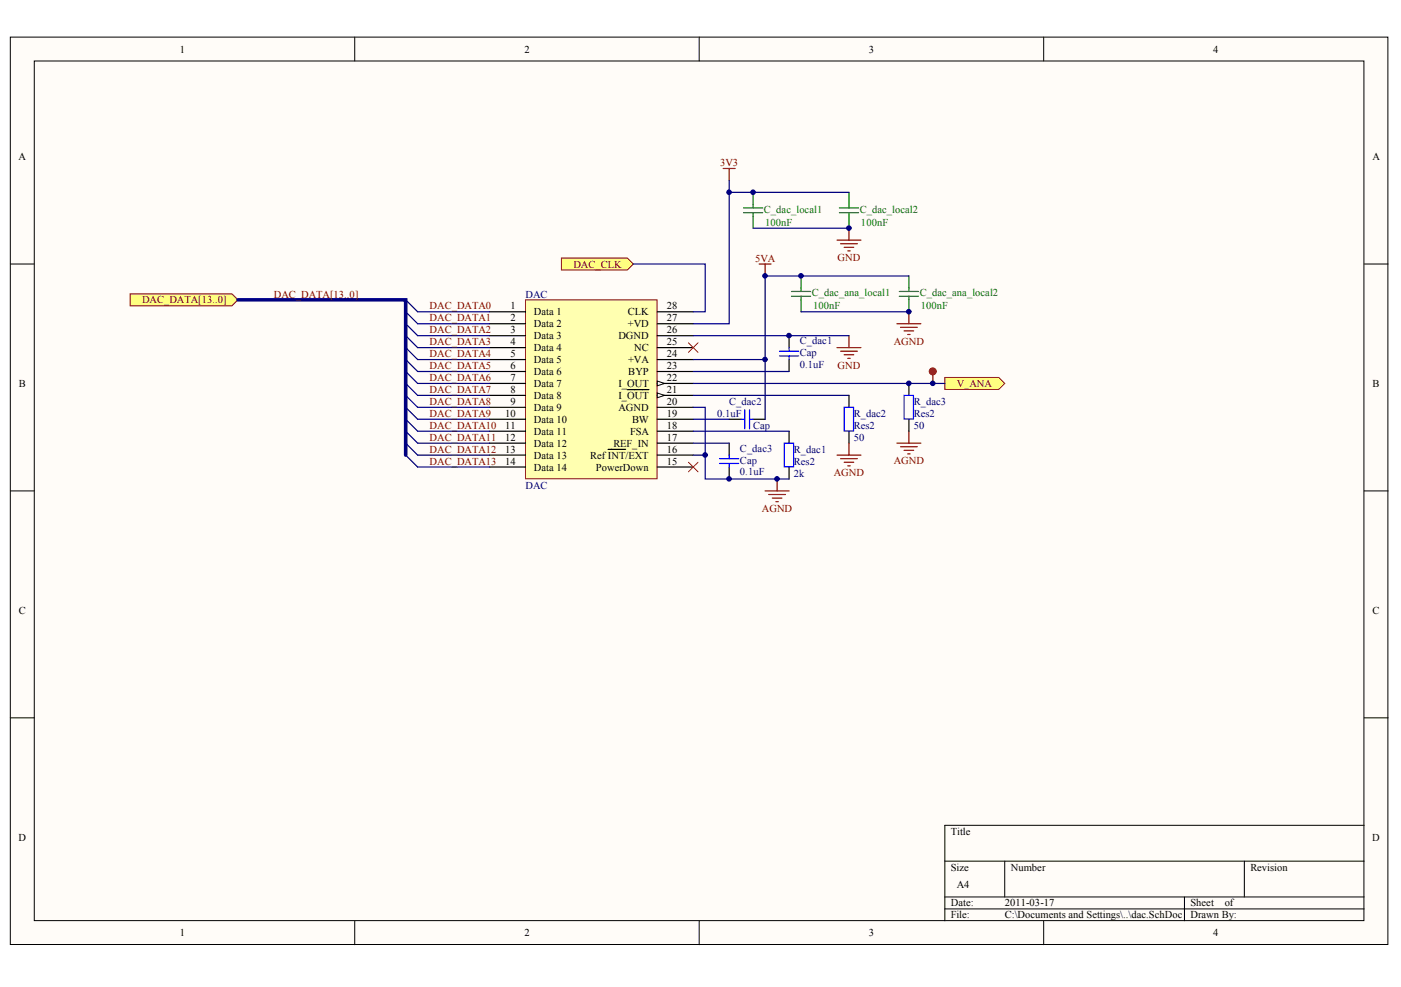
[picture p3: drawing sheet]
<svg xmlns="http://www.w3.org/2000/svg" width="287mm" height="202mm" viewBox="0 0 287 202" stroke-linecap="round" stroke-linejoin="round" font-family="sans-serif">
<g fill="#fffcf8" stroke="#000" stroke-width=".2">
<path d="M2.1 7.6h282v185.8h-282z"/>
<path d="M7 12.5h272.2v176h-272.2z"/>
</g>
<g fill="none" stroke="#000" stroke-width=".2">
<path d="M72.6 7.6v4.9M143.1 7.6v4.9M213.7 7.6v4.9M2.1 54.1h4.9M279.3 54.1h4.9M2.1 100.5h4.9M279.3 100.5h4.9M2.1 147h4.9M279.3 147h4.9M193.4 176.4h85.9M205.7 176.4v7.3M254.7 176.4v7.3"/>
<path d="M279.3 169h-85.9v19.6M72.6 188.6v4.9M143.1 188.6v4.9M193.4 183.7h85.9M193.4 186.2h85.9M213.7 188.6v4.9M242.5 183.7v4.9"/>
</g>
<path d="M26.6 60.2h20.9l1.2 1.2-1.2 1.2h-20.9z" fill-rule="evenodd" fill="#ffff80" stroke="#800000" stroke-width=".2"/>
<path d="M48.7 61.4h34.4v31.8" fill="none" stroke="#000080" stroke-width=".74"/>
<path d="M107.6 61.4h26.9v36.6h-26.9z" fill="#ffffb0" stroke="#800000" stroke-width=".2"/>
<g fill="none" stroke="#000" stroke-width=".25">
<path d="M100.2 63.9h7.4M100.2 66.3h7.4M100.2 68.7h7.4M100.2 71.2h7.4M100.2 73.6h7.4M100.2 76.1h7.4M100.2 78.5h7.4M100.2 81h7.4M100.2 83.4h7.4M100.2 85.9h7.4M100.2 88.3h7.4M100.2 90.8h7.4"/>
<path d="M100.2 93.2h7.4M100.2 95.7h7.4M124.5 92h3.6M134.6 81h7.3M134.6 83.4h7.3M134.6 85.9h7.3M134.6 88.3h7.3M134.6 90.8h7.3M134.6 93.2h7.3M134.6 95.7h7.3"/>
</g>
<path d="M134.6 80.5l1.4 .5-1.4 .5z" fill="#fffcf8" stroke="#000" stroke-width=".2"/>
<path d="M128.4 79.8h4.4M134.6 78.5h7.3" fill="none" stroke="#000" stroke-width=".25"/>
<path d="M134.6 78l1.4 .5-1.4 .5z" fill="#fffcf8" stroke="#000" stroke-width=".2"/>
<path d="M134.6 76.1h7.3M134.6 73.6h7.3M134.6 71.2h7.3M134.6 68.7h7.3M134.6 66.3h7.3M134.6 63.9h7.3" fill="none" stroke="#000" stroke-width=".25"/>
<g fill="none" stroke="#000080" stroke-width=".25">
<path d="M83.1 61.4l2.4 2.5h14.7M83.1 63.9l2.4 2.4h14.7M83.1 66.3l2.4 2.4h14.7M83.1 68.7l2.4 2.5h14.7M83.1 71.2l2.4 2.4h14.7M83.1 73.6l2.4 2.5h14.7M83.1 76.1l2.4 2.4h14.7M83.1 78.5l2.4 2.5h14.7M83.1 81l2.4 2.4h14.7M83.1 83.4l2.4 2.5h14.7M83.1 85.9l2.4 2.4h14.7M83.1 88.3l2.4 2.5h14.7"/>
<path d="M83.1 90.8l2.4 2.4h14.7M83.1 93.2l2.4 2.5h14.7"/>
</g>
<path d="M140.9 94.7l2 1.9M142.9 94.7l-2 1.9" fill="none" stroke="#f00" stroke-width=".2"/>
<path d="M114.9 52.8h13.5l1.3 1.3-1.3 1.2h-13.5z" fill-rule="evenodd" fill="#ffff80" stroke="#800000" stroke-width=".2"/>
<path d="M129.7 54.1h14.7v9.8h-2.5M141.9 68.7h31.9M141.9 81h31.9" fill="none" stroke="#000080" stroke-width=".25"/>
<g fill="none" stroke="#800000" stroke-width=".25">
<path d="M171.3 71.2h5M172.1 71.9h3.4M172.8 72.7h2M173.6 73.4h.4M173.8 68.7v2.5M171.3 93.2h5M172.1 93.9h3.4M172.8 94.7h2M173.6 95.4h.4M173.8 90.8v2.4M183.6 90.8h4.9M184.3 91.5h3.5"/>
<path d="M185.1 92.2h1.9M185.8 93h.5M186.1 88.3v2.5"/>
</g>
<path d="M140.9 70.2l2 2M142.9 70.2l-2 2" fill="none" stroke="#f00" stroke-width=".2"/>
<path d="M161.5 68.7v2.5M161.5 73.6v2.5M186.1 78.5v2.5M173.8 81v2.4M173.8 88.3v2.5M186.1 85.9v2.4" fill="none" stroke="#000" stroke-width=".25"/>
<path d="M159.6 72.9h3.9M159.6 71.9h3.9M161.5 71.2v.7M161.5 72.9v.7M172.8 83.4h1.9v4.9h-1.9zM185.1 81h1.9v4.8h-1.9z" fill="none" stroke="#00f" stroke-width=".25"/>
<path d="M193.4 77.3h11.1l1.2 1.2-1.2 1.3h-11.1z" fill-rule="evenodd" fill="#ffff80" stroke="#800000" stroke-width=".2"/>
<g fill="none" stroke="#000080" stroke-width=".25">
<path d="M149.3 37v29.3h-7.4M149.3 39.4h24.5M154.2 46.7h19.6M186.1 56.5h-29.5v17.1h-14.7M141.9 78.5h51.5M141.9 76.1h19.6M156.6 73.6v12.3M164 63.9h22.1M141.9 93.2h2.5v4.9h17.1M141.9 83.4h2.5v9.8M141.9 85.9h7.4M141.9 88.3h19.6"/>
<path d="M141.9 90.8h7.4"/>
</g>
<path d="M149.3 85.9h2.4M149.3 90.8v2.4M149.3 95.7v2.4M154.2 85.9h2.4M161.5 88.3v2.5M161.5 95.7v2.4" fill="none" stroke="#000" stroke-width=".25"/>
<path d="M147.3 94.9h3.9M147.3 93.9h3.9M149.3 93.2v.7M149.3 94.9v.8M151.7 85.9h.8M152.5 83.9v3.9M153.4 83.9v3.9M153.4 85.9h.8M160.6 90.8h1.9v4.8h-1.9z" fill="none" stroke="#00f" stroke-width=".25"/>
<g fill="none" stroke="#800000" stroke-width=".25">
<path d="M148 34.5h2.5M149.3 34.5v2.5M155.4 54.1h2.5M156.6 54.1v2.4M171.3 49.2h5M172.1 49.9h3.4M172.8 50.6h2M173.6 51.4h.4M173.8 46.7v2.5M183.6 66.3h4.9M184.3 67h3.5M185.1 67.8h1.9"/>
<path d="M185.8 68.5h.5M186.1 63.9v2.4M191 76.1v2.4M159.1 98.1v2.4M156.6 100.5h4.9M157.4 101.3h3.4M158.1 102h2M158.8 102.7h.5"/>
</g>
<circle cx="190.9" cy="76.1" r=".71" fill="#800000" stroke="#800000" stroke-width=".2"/>
<g fill="none" stroke="#008000" stroke-width=".25">
<path d="M154.2 39.4v3.2M173.8 39.4v3.2M152.2 42.6h3.9M152.2 43.6h3.9M154.2 43.6v3.1M162 59.7h4M164 56.5v3.2M171.8 42.6h4M171.8 43.6h4M173.8 43.6v3.1M184.1 59.7h3.9M186.1 56.5v3.2"/>
<path d="M162 60.7h4M164 60.7v3.2M184.1 60.7h3.9M186.1 60.7v3.2"/>
</g>
<g fill="#000080" stroke="#000080" stroke-width=".2">
<circle cx="144.3" cy="93.2" r=".47"/>
<circle cx="149.2" cy="98.1" r=".47"/>
<circle cx="149.2" cy="39.4" r=".47"/>
<circle cx="154.2" cy="39.4" r=".47"/>
<circle cx="156.6" cy="73.6" r=".47"/>
<circle cx="156.6" cy="56.5" r=".47"/>
<circle cx="159.1" cy="98.1" r=".47"/>
<circle cx="161.5" cy="68.7" r=".47"/>
<circle cx="164" cy="56.5" r=".47"/>
<circle cx="173.8" cy="46.7" r=".47"/>
<circle cx="186" cy="78.5" r=".47"/>
<circle cx="186" cy="63.8" r=".47"/>
<circle cx="190.9" cy="78.5" r=".47"/>
</g>
<g font-size="2.2">
<text x="36.8" y="10.8">1</text>
<text x="107.4" y="10.8">2</text>
<text x="177.9" y="10.8">3</text>
<text x="248.4" y="10.8">4</text>
<text x="3.8" y="32.8">A</text>
<text x="281" y="32.8">A</text>
<text x="104.5" y="63.4">1</text>
<text x="104.5" y="65.8">2</text>
<text x="109.3" y="64.6">Data 1</text>
<text x="128.5" y="64.6">CLK</text>
<text x="136.5" y="65.8">27</text>
<text x="136.5" y="63.4">28</text>
<text x="104.5" y="68.3">3</text>
<text x="104.5" y="70.7">4</text>
<text x="109.3" y="67">Data 2</text>
<text x="109.3" y="69.5">Data 3</text>
<text x="109.3" y="71.9">Data 4</text>
<text x="126.6" y="69.5">DGND</text>
<text x="128.5" y="67">+VD</text>
<text x="129.8" y="71.9">NC</text>
<text x="136.5" y="70.7">25</text>
<text x="136.5" y="68.3">26</text>
<text x="104.5" y="73.2">5</text>
<text x="104.5" y="75.6">6</text>
<text x="109.3" y="74.4">Data 5</text>
<text x="109.3" y="76.8">Data 6</text>
<text x="128.6" y="74.4">+VA</text>
<text x="128.6" y="76.8">BYP</text>
<text x="136.5" y="75.6">23</text>
<text x="136.5" y="73.2">24</text>
<text x="3.9" y="79.2">B</text>
<text x="104.5" y="78.1">7</text>
<text x="104.5" y="80.5">8</text>
<text x="104.5" y="82.9">9</text>
<text x="109.3" y="79.3">Data 7</text>
<text x="109.3" y="81.7">Data 8</text>
<text x="126.6" y="81.7">I_OUT</text>
<text x="126.6" y="79.3">I_OUT</text>
<text x="136.5" y="82.9">20</text>
<text x="136.5" y="80.5">21</text>
<text x="136.5" y="78.1">22</text>
<text x="281" y="79.2">B</text>
<text x="103.4" y="85.4">10</text>
<text x="103.4" y="87.8">11</text>
<text x="109.3" y="84.2">Data 9</text>
<text x="109.3" y="86.6">Data 10</text>
<text x="109.3" y="89.1">Data 11</text>
<text x="126.6" y="84.2">AGND</text>
<text x="129" y="89.1">FSA</text>
<text x="129.4" y="86.6">BW</text>
<text x="136.5" y="87.8">18</text>
<text x="136.5" y="85.4">19</text>
<text x="103.4" y="90.3">12</text>
<text x="103.4" y="92.7">13</text>
<text x="103.4" y="95.2">14</text>
<text x="109.3" y="91.5">Data 12</text>
<text x="109.3" y="94">Data 13</text>
<text x="120.8" y="94">RefINT/EXT</text>
<text x="125.6" y="91.5">REF_IN</text>
<text x="136.5" y="95.2">15</text>
<text x="136.5" y="92.7">16</text>
<text x="136.5" y="90.3">17</text>
<text x="109.3" y="96.4">Data 14</text>
<text x="122" y="96.4">PowerDown</text>
<text x="3.9" y="125.7">C</text>
<text x="281" y="125.7">C</text>
<text x="3.8" y="172.2">D</text>
<text x="194.6" y="170.9">Title</text>
<text x="280.9" y="172.2">D</text>
<text x="194.6" y="178.3">Size</text>
<text x="206.9" y="178.3">Number</text>
<text x="256" y="178.3">Revision</text>
<text x="194.6" y="185.6">Date:</text>
<text x="195.9" y="182">A4</text>
<text x="205.7" y="185.6">2011-03-17</text>
<text x="243.7" y="185.6">Sheet</text>
<text x="250.7" y="185.6">of</text>
<text x="36.8" y="191.8">1</text>
<text x="107.4" y="191.8">2</text>
<text x="177.9" y="191.8">3</text>
<text x="194.6" y="188.1">File:</text>
<text x="205.7" y="188.1">C:\Documents and Settings\..\dac.SchDoc</text>
<text x="243.7" y="188.1">Drawn By:</text>
<text x="248.4" y="191.8">4</text>
</g>
<g font-size="2.2" fill="#800000">
<text x="147.4" y="34">3V3</text>
<text x="154.6" y="53.6">5VA</text>
<text x="171.5" y="53.5">GND</text>
<text x="117.4" y="54.8">DAC_CLK</text>
<text x="29.1" y="62.2">DAC_DATA[13..0]</text>
<text x="56.1" y="60.9">DAC_DATA[13..0]</text>
<text x="88" y="63.4">DAC_DATA0</text>
<text x="88" y="65.8">DAC_DATA1</text>
<text x="88" y="68.3">DAC_DATA2</text>
<text x="88" y="70.7">DAC_DATA3</text>
<text x="183" y="70.7">AGND</text>
<text x="88" y="73.2">DAC_DATA4</text>
<text x="88" y="75.6">DAC_DATA5</text>
<text x="171.5" y="75.6">GND</text>
<text x="88" y="78.1">DAC_DATA6</text>
<text x="88" y="80.5">DAC_DATA7</text>
<text x="88" y="82.9">DAC_DATA8</text>
<text x="195.9" y="79.3">V_ANA</text>
<text x="88" y="85.4">DAC_DATA9</text>
<text x="88" y="87.8">DAC_DATA10</text>
<text x="88" y="90.3">DAC_DATA11</text>
<text x="88" y="92.7">DAC_DATA12</text>
<text x="88" y="95.2">DAC_DATA13</text>
<text x="183" y="95.1">AGND</text>
<text x="170.7" y="97.6">AGND</text>
<text x="156" y="104.9">AGND</text>
</g>
<g font-size="2.2" fill="#008000">
<text x="156.4" y="43.6">C_dac_local1</text>
<text x="156.6" y="46.3">100nF</text>
<text x="176" y="43.6">C_dac_local2</text>
<text x="176.3" y="46.3">100nF</text>
<text x="166.2" y="60.7">C_dac_ana_local1</text>
<text x="166.4" y="63.4">100nF</text>
<text x="188.3" y="60.7">C_dac_ana_local2</text>
<text x="188.5" y="63.4">100nF</text>
</g>
<g font-size="2.2" fill="#000080">
<text x="107.6" y="60.9">DAC</text>
<text x="163.7" y="70.5">C_dac1</text>
<text x="163.7" y="75.4">0.1uF</text>
<text x="163.7" y="72.9">Cap</text>
<text x="149.3" y="82.9">C_dac2</text>
<text x="187" y="82.9">R_dac3</text>
<text x="146.8" y="85.4">0.1uF</text>
<text x="154.2" y="87.8">Cap</text>
<text x="174.8" y="85.4">R_dac2</text>
<text x="174.8" y="87.8">Res2</text>
<text x="187" y="87.8">50</text>
<text x="187" y="85.4">Res2</text>
<text x="151.5" y="92.5">C_dac3</text>
<text x="151.5" y="94.9">Cap</text>
<text x="162.5" y="92.7">R_dac1</text>
<text x="162.5" y="95.2">Res2</text>
<text x="174.8" y="90.3">50</text>
<text x="107.6" y="100.1">DAC</text>
<text x="151.5" y="97.4">0.1uF</text>
<text x="162.5" y="97.6">2k</text>
</g>
</svg>
